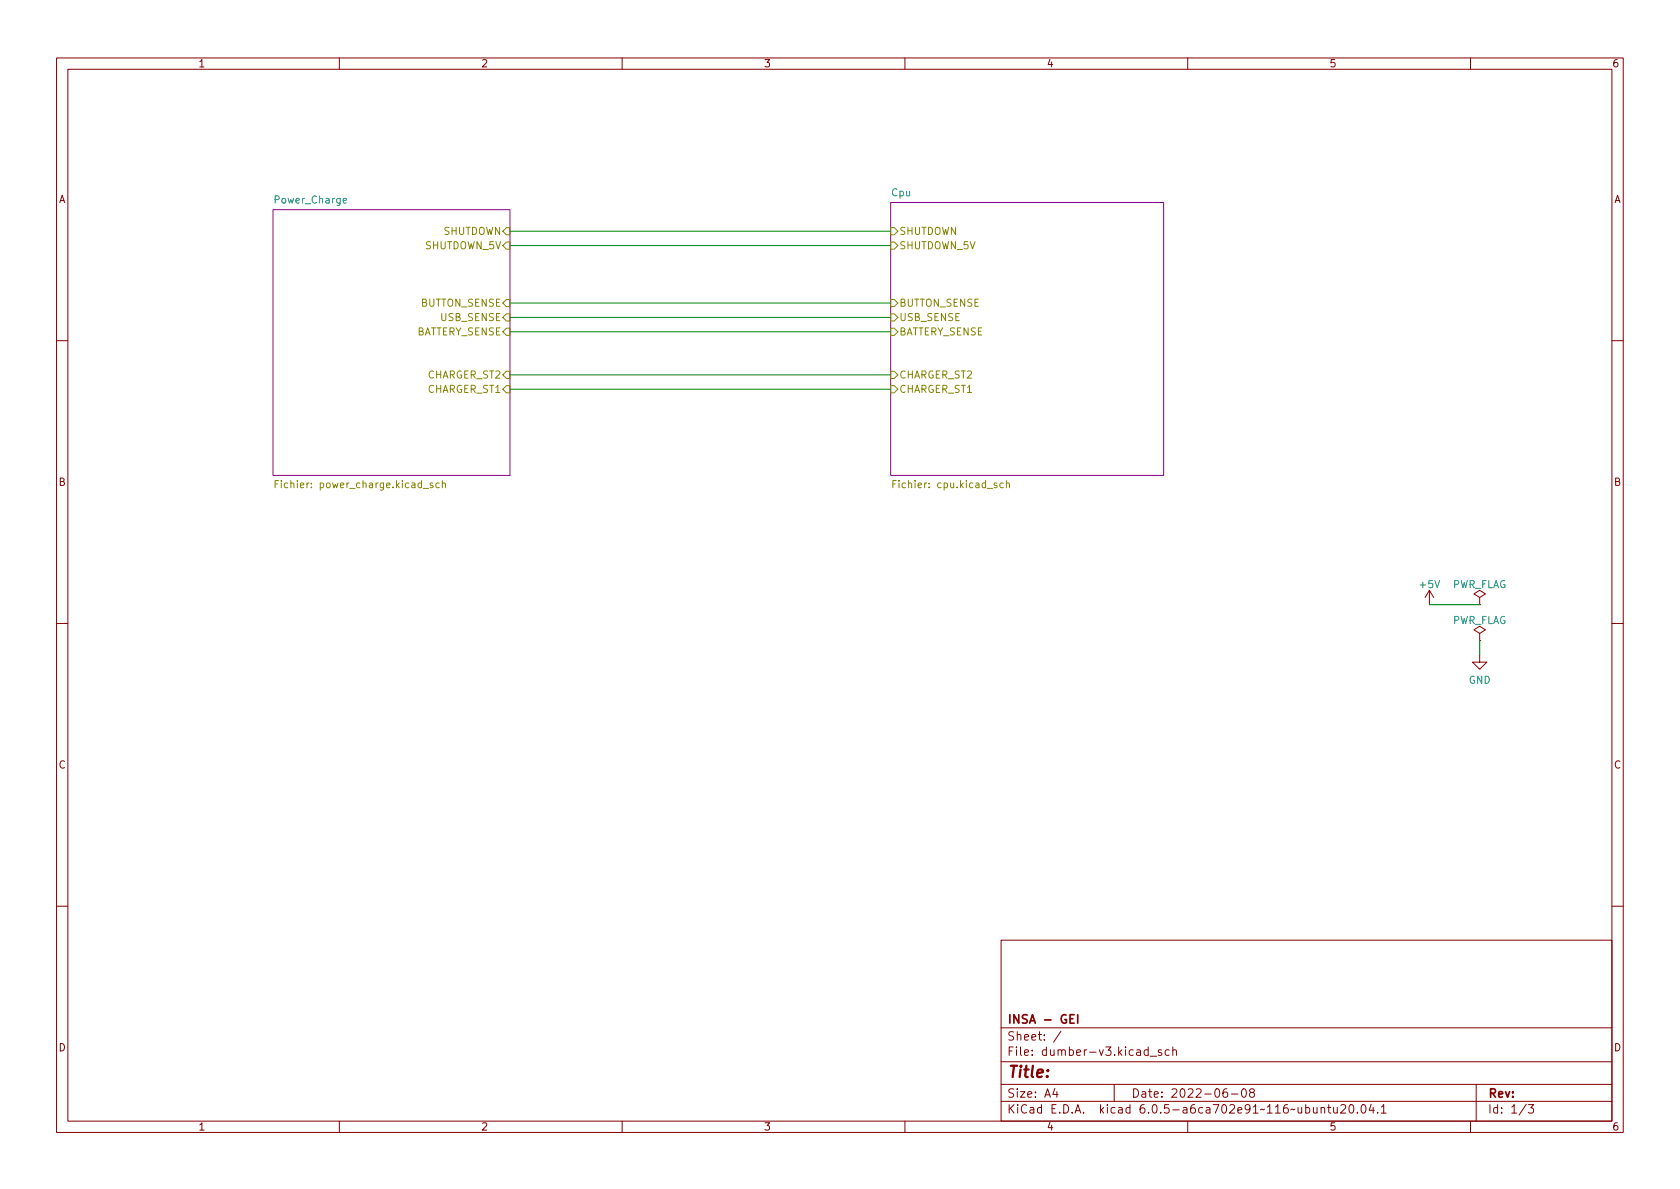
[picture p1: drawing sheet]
(kicad_sch (version 20211123) (generator eeschema)

 (paper "A4")

 (title_block
  (date "2022-06-08")
  (company "INSA - GEI"))

 (lib_symbols
  (symbol "power:+5V" (power) (pin_names (offset 0)) (in_bom yes) (on_board yes)
   (property "Reference" "#PWR" (id 0) (at 0 -3.81 0) (effects (font (size 1.27 1.27)) hide))
   (property "Value" "+5V" (id 1) (at 0 3.556 0) (effects (font (size 1.27 1.27))))
   (property "Footprint" "" (id 2) (at 0 0 0) (effects (font (size 1.27 1.27)) hide))
   (property "Datasheet" "" (id 3) (at 0 0 0) (effects (font (size 1.27 1.27)) hide))
   (symbol "+5V_0_1"
    (polyline (pts (xy -0.762 1.27) (xy 0 2.54)) (stroke (width 0) (type default) (color 0 0 0 0)) (fill (type none)))
    (polyline (pts (xy 0 0) (xy 0 2.54)) (stroke (width 0) (type default) (color 0 0 0 0)) (fill (type none)))
    (polyline (pts (xy 0 2.54) (xy 0.762 1.27)) (stroke (width 0) (type default) (color 0 0 0 0)) (fill (type none))))
   (symbol "+5V_1_1"
    (pin power_in line (at 0 0 90) (length 0) hide (name "+5V" (effects (font (size 1.27 1.27)))) (number "1" (effects (font (size 1.27 1.27)))))))
  (symbol "power:GND" (power) (pin_names (offset 0)) (in_bom yes) (on_board yes)
   (property "Reference" "#PWR" (id 0) (at 0 -6.35 0) (effects (font (size 1.27 1.27)) hide))
   (property "Value" "GND" (id 1) (at 0 -3.81 0) (effects (font (size 1.27 1.27))))
   (property "Footprint" "" (id 2) (at 0 0 0) (effects (font (size 1.27 1.27)) hide))
   (property "Datasheet" "" (id 3) (at 0 0 0) (effects (font (size 1.27 1.27)) hide))
   (symbol "GND_0_1"
    (polyline (pts (xy 0 0) (xy 0 -1.27) (xy 1.27 -1.27) (xy 0 -2.54) (xy -1.27 -1.27) (xy 0 -1.27)) (stroke (width 0) (type default) (color 0 0 0 0)) (fill (type none))))
   (symbol "GND_1_1"
    (pin power_in line (at 0 0 270) (length 0) hide (name "GND" (effects (font (size 1.27 1.27)))) (number "1" (effects (font (size 1.27 1.27)))))))
  (symbol "power:PWR_FLAG" (power) (pin_numbers hide) (pin_names (offset 0) hide) (in_bom yes) (on_board yes)
   (property "Reference" "#FLG" (id 0) (at 0 1.905 0) (effects (font (size 1.27 1.27)) hide))
   (property "Value" "PWR_FLAG" (id 1) (at 0 3.81 0) (effects (font (size 1.27 1.27))))
   (property "Footprint" "" (id 2) (at 0 0 0) (effects (font (size 1.27 1.27)) hide))
   (property "Datasheet" "~" (id 3) (at 0 0 0) (effects (font (size 1.27 1.27)) hide))
   (symbol "PWR_FLAG_0_0"
    (pin power_out line (at 0 0 90) (length 0) (name "pwr" (effects (font (size 1.27 1.27)))) (number "1" (effects (font (size 1.27 1.27))))))
   (symbol "PWR_FLAG_0_1"
    (polyline (pts (xy 0 0) (xy 0 1.27) (xy -1.016 1.905) (xy 0 2.54) (xy 1.016 1.905) (xy 0 1.27)) (stroke (width 0) (type default) (color 0 0 0 0)) (fill (type none))))))


 (wire (pts (xy 90.17 53.34) (xy 157.48 53.34)) (stroke (width 0) (type default) (color 0 0 0 0)))
 (wire (pts (xy 90.17 55.88) (xy 157.48 55.88)) (stroke (width 0) (type default) (color 0 0 0 0)))
 (wire (pts (xy 90.17 66.04) (xy 157.48 66.04)) (stroke (width 0) (type default) (color 0 0 0 0)))
 (wire (pts (xy 261.62 113.03) (xy 261.62 115.57)) (stroke (width 0) (type default) (color 0 0 0 0)))
 (wire (pts (xy 252.73 106.68) (xy 261.62 106.68)) (stroke (width 0) (type default) (color 0 0 0 0)))
 (wire (pts (xy 90.17 40.64) (xy 157.48 40.64)) (stroke (width 0) (type default) (color 0 0 0 0)))
 (wire (pts (xy 90.17 43.18) (xy 157.48 43.18)) (stroke (width 0) (type default) (color 0 0 0 0)))
 (wire (pts (xy 90.17 58.42) (xy 157.48 58.42)) (stroke (width 0) (type default) (color 0 0 0 0)))
 (wire (pts (xy 90.17 68.58) (xy 157.48 68.58)) (stroke (width 0) (type default) (color 0 0 0 0)))

 (symbol (lib_id "power:GND") (at 261.62 115.57 0) (unit 1) (in_bom yes) (on_board yes) (fields_autoplaced)
  (property "Reference" "#PWR04" (id 0) (at 261.62 121.92 0) (effects (font (size 1.27 1.27)) hide))
  (property "Value" "GND" (id 1) (at 261.62 120.0134 0))
  (property "Footprint" "" (id 2) (at 261.62 115.57 0) (effects (font (size 1.27 1.27)) hide))
  (property "Datasheet" "" (id 3) (at 261.62 115.57 0) (effects (font (size 1.27 1.27)) hide)) (pin "1"))

 (symbol (lib_id "power:+5V") (at 252.73 106.68 0) (unit 1) (in_bom yes) (on_board yes) (fields_autoplaced)
  (property "Reference" "#PWR03" (id 0) (at 252.73 110.49 0) (effects (font (size 1.27 1.27)) hide))
  (property "Value" "+5V" (id 1) (at 252.73 103.1042 0))
  (property "Footprint" "" (id 2) (at 252.73 106.68 0) (effects (font (size 1.27 1.27)) hide))
  (property "Datasheet" "" (id 3) (at 252.73 106.68 0) (effects (font (size 1.27 1.27)) hide)) (pin "1"))

 (symbol (lib_id "power:PWR_FLAG") (at 261.62 106.68 0) (unit 1) (in_bom yes) (on_board yes) (fields_autoplaced)
  (property "Reference" "#FLG03" (id 0) (at 261.62 104.775 0) (effects (font (size 1.27 1.27)) hide))
  (property "Value" "PWR_FLAG" (id 1) (at 261.62 103.1042 0))
  (property "Footprint" "" (id 2) (at 261.62 106.68 0) (effects (font (size 1.27 1.27)) hide))
  (property "Datasheet" "~" (id 3) (at 261.62 106.68 0) (effects (font (size 1.27 1.27)) hide)) (pin "1"))

 (symbol (lib_id "power:PWR_FLAG") (at 261.62 113.03 0) (unit 1) (in_bom yes) (on_board yes) (fields_autoplaced)
  (property "Reference" "#FLG04" (id 0) (at 261.62 111.125 0) (effects (font (size 1.27 1.27)) hide))
  (property "Value" "PWR_FLAG" (id 1) (at 261.62 109.4542 0))
  (property "Footprint" "" (id 2) (at 261.62 113.03 0) (effects (font (size 1.27 1.27)) hide))
  (property "Datasheet" "~" (id 3) (at 261.62 113.03 0) (effects (font (size 1.27 1.27)) hide)) (pin "1"))

 (sheet (at 157.48 35.56) (size 48.26 48.26) (fields_autoplaced) (stroke (width 0.1524) (type solid) (color 0 0 0 0)) (fill (color 0 0 0 0.0000))
  (property "Sheet name" "Cpu" (id 0) (at 157.48 34.8484 0) (effects (font (size 1.27 1.27)) (justify left bottom)))
  (property "Sheet file" "cpu.kicad_sch" (id 1) (at 157.48 84.4046 0) (effects (font (size 1.27 1.27)) (justify left top))) (pin "SHUTDOWN" input (at 157.48 40.64 180) (effects (font (size 1.27 1.27)) (justify left))) (pin "BUTTON_SENSE" input (at 157.48 53.34 180) (effects (font (size 1.27 1.27)) (justify left))) (pin "USB_SENSE" input (at 157.48 55.88 180) (effects (font (size 1.27 1.27)) (justify left))) (pin "CHARGER_ST2" input (at 157.48 66.04 180) (effects (font (size 1.27 1.27)) (justify left))) (pin "CHARGER_ST1" input (at 157.48 68.58 180) (effects (font (size 1.27 1.27)) (justify left))) (pin "SHUTDOWN_5V" input (at 157.48 43.18 180) (effects (font (size 1.27 1.27)) (justify left))) (pin "BATTERY_SENSE" input (at 157.48 58.42 180) (effects (font (size 1.27 1.27)) (justify left))))

 (sheet (at 48.26 36.83) (size 41.91 46.99) (fields_autoplaced) (stroke (width 0.1524) (type solid) (color 0 0 0 0)) (fill (color 0 0 0 0.0000))
  (property "Sheet name" "Power_Charge" (id 0) (at 48.26 36.1184 0) (effects (font (size 1.27 1.27)) (justify left bottom)))
  (property "Sheet file" "power_charge.kicad_sch" (id 1) (at 48.26 84.4046 0) (effects (font (size 1.27 1.27)) (justify left top))) (pin "BATTERY_SENSE" input (at 90.17 58.42 0) (effects (font (size 1.27 1.27)) (justify right))) (pin "USB_SENSE" input (at 90.17 55.88 0) (effects (font (size 1.27 1.27)) (justify right))) (pin "SHUTDOWN" input (at 90.17 40.64 0) (effects (font (size 1.27 1.27)) (justify right))) (pin "BUTTON_SENSE" input (at 90.17 53.34 0) (effects (font (size 1.27 1.27)) (justify right))) (pin "SHUTDOWN_5V" input (at 90.17 43.18 0) (effects (font (size 1.27 1.27)) (justify right))) (pin "CHARGER_ST2" input (at 90.17 66.04 0) (effects (font (size 1.27 1.27)) (justify right))) (pin "CHARGER_ST1" input (at 90.17 68.58 0) (effects (font (size 1.27 1.27)) (justify right))))

 (sheet_instances (path "" (page "1")) (path "" (page "2")) (path "" (page "3")))

 (symbol_instances (path "" (reference "#FLG03") (unit 1) (value "PWR_FLAG") (footprint "")) (path "" (reference "#FLG04") (unit 1) (value "PWR_FLAG") (footprint "")) (path "" (reference "#FLG0101") (unit 1) (value "PWR_FLAG") (footprint "")) (path "" (reference "#FLG0102") (unit 1) (value "PWR_FLAG") (footprint "")) (path "" (reference "#PWR02") (unit 1) (value "+2V5") (footprint "")) (path "" (reference "#PWR03") (unit 1) (value "+5V") (footprint "")) (path "" (reference "#PWR04") (unit 1) (value "GND") (footprint "")) (path "" (reference "#PWR05") (unit 1) (value "+BATT") (footprint "")) (path "" (reference "#PWR06") (unit 1) (value "GND") (footprint "")) (path "" (reference "#PWR07") (unit 1) (value "GND") (footprint "")) (path "" (reference "#PWR08") (unit 1) (value "VBUS") (footprint "")) (path "" (reference "#PWR09") (unit 1) (value "GND") (footprint "")) (path "" (reference "#PWR010") (unit 1) (value "+2V5") (footprint "")) (path "" (reference "#PWR011") (unit 1) (value "VBUS") (footprint "")) (path "" (reference "#PWR012") (unit 1) (value "+2V5") (footprint "")) (path "" (reference "#PWR013") (unit 1) (value "GND") (footprint "")) (path "" (reference "#PWR014") (unit 1) (value "VBUS") (footprint "")) (path "" (reference "#PWR015") (unit 1) (value "GND") (footprint "")) (path "" (reference "#PWR016") (unit 1) (value "GND") (footprint "")) (path "" (reference "#PWR017") (unit 1) (value "GND") (footprint "")) (path "" (reference "#PWR018") (unit 1) (value "+BATT") (footprint "")) (path "" (reference "#PWR019") (unit 1) (value "GND") (footprint "")) (path "" (reference "#PWR020") (unit 1) (value "GND") (footprint "")) (path "" (reference "#PWR021") (unit 1) (value "+2V5") (footprint "")) (path "" (reference "#PWR022") (unit 1) (value "+5V") (footprint "")) (path "" (reference "#PWR023") (unit 1) (value "GND") (footprint "")) (path "" (reference "#PWR024") (unit 1) (value "+5V") (footprint "")) (path "" (reference "#PWR025") (unit 1) (value "VBUS") (footprint "")) (path "" (reference "#PWR026") (unit 1) (value "GND") (footprint "")) (path "" (reference "#PWR027") (unit 1) (value "+BATT") (footprint "")) (path "" (reference "#PWR028") (unit 1) (value "GND") (footprint "")) (path "" (reference "#PWR029") (unit 1) (value "+2V5") (footprint "")) (path "" (reference "#PWR030") (unit 1) (value "GND") (footprint "")) (path "" (reference "#PWR031") (unit 1) (value "+2V5") (footprint "")) (path "" (reference "#PWR032") (unit 1) (value "GND") (footprint "")) (path "" (reference "#PWR033") (unit 1) (value "GND") (footprint "")) (path "" (reference "#PWR034") (unit 1) (value "+2V5") (footprint "")) (path "" (reference "#PWR0101") (unit 1) (value "GND") (footprint "")) (path "" (reference "#PWR0102") (unit 1) (value "GND") (footprint "")) (path "" (reference "#PWR0103") (unit 1) (value "+2V5") (footprint "")) (path "" (reference "#PWR0104") (unit 1) (value "GND") (footprint "")) (path "" (reference "#PWR0105") (unit 1) (value "GND") (footprint "")) (path "" (reference "#PWR0106") (unit 1) (value "GND") (footprint "")) (path "" (reference "#PWR0107") (unit 1) (value "GND") (footprint "")) (path "" (reference "#PWR0108") (unit 1) (value "+2V5") (footprint "")) (path "" (reference "#PWR0109") (unit 1) (value "+2V5") (footprint "")) (path "" (reference "BT1") (unit 1) (value "Li-ION") (footprint "Battery:BatteryHolder_Keystone_2460_1xAA")) (path "" (reference "C1") (unit 1) (value "10nF") (footprint "Capacitor_SMD:C_0805_2012Metric")) (path "" (reference "C2") (unit 1) (value "68nF") (footprint "Capacitor_SMD:C_0805_2012Metric")) (path "" (reference "C3") (unit 1) (value "1µF") (footprint "Capacitor_SMD:C_0805_2012Metric")) (path "" (reference "C4") (unit 1) (value "10nF") (footprint "Capacitor_SMD:C_0805_2012Metric")) (path "" (reference "C5") (unit 1) (value "100nF") (footprint "Capacitor_SMD:C_0805_2012Metric")) (path "" (reference "C6") (unit 1) (value "1µF") (footprint "Capacitor_SMD:C_0805_2012Metric")) (path "" (reference "C7") (unit 1) (value "1µF") (footprint "Capacitor_SMD:C_0805_2012Metric")) (path "" (reference "C8") (unit 1) (value "22µF") (footprint "Capacitor_SMD:C_0805_2012Metric")) (path "" (reference "C9") (unit 1) (value "100pF") (footprint "Capacitor_SMD:C_0805_2012Metric")) (path "" (reference "C10") (unit 1) (value "22µF") (footprint "Capacitor_SMD:C_0805_2012Metric")) (path "" (reference "C11") (unit 1) (value "1µF") (footprint "Capacitor_SMD:C_0805_2012Metric")) (path "" (reference "C12") (unit 1) (value "1µF") (footprint "Capacitor_SMD:C_0805_2012Metric")) (path "" (reference "C13") (unit 1) (value "1µF") (footprint "Capacitor_SMD:C_0805_2012Metric")) (path "" (reference "C14") (unit 1) (value "470nF") (footprint "Capacitor_SMD:C_0805_2012Metric")) (path "" (reference "C15") (unit 1) (value "470nF") (footprint "Capacitor_SMD:C_0805_2012Metric")) (path "" (reference "C16") (unit 1) (value "100nF") (footprint "Capacitor_SMD:C_0805_2012Metric")) (path "" (reference "C17") (unit 1) (value "100nF") (footprint "Capacitor_SMD:C_0805_2012Metric")) (path "" (reference "C18") (unit 1) (value "100nF") (footprint "Capacitor_SMD:C_0805_2012Metric")) (path "" (reference "C19") (unit 1) (value "100nF") (footprint "Capacitor_SMD:C_0805_2012Metric")) (path "" (reference "C20") (unit 1) (value "100nF") (footprint "Capacitor_SMD:C_0805_2012Metric")) (path "" (reference "D1") (unit 1) (value "PMEG2020CPA") (footprint "INSA:Nexperia_SOT-1061")) (path "" (reference "D2") (unit 1) (value "FM5818-W") (footprint "Diode_SMD:D_SMA")) (path "" (reference "D3") (unit 1) (value "LED") (footprint "Diode_SMD:D_0805_2012Metric")) (path "" (reference "D4") (unit 1) (value "LED") (footprint "Diode_SMD:D_0805_2012Metric")) (path "" (reference "D5") (unit 1) (value "LED") (footprint "Diode_SMD:D_0805_2012Metric")) (path "" (reference "J1") (unit 1) (value "Conn_02x03_Odd_Even") (footprint "Connector_IDC:IDC-Header_2x03_P2.54mm_Vertical")) (path "" (reference "J2") (unit 1) (value "Conn_02x03_Odd_Even") (footprint "Connector_IDC:IDC-Header_2x03_P2.54mm_Vertical")) (path "" (reference "J3") (unit 1) (value "Conn_02x05_Odd_Even") (footprint "Connector_PinHeader_1.27mm:PinHeader_2x05_P1.27mm_Vertical_SMD")) (path "" (reference "JP1") (unit 1) (value "Jumper_3_Bridged12") (footprint "Jumper:SolderJumper-3_P1.3mm_Open_RoundedPad1.0x1.5mm_NumberLabels")) (path "" (reference "L2") (unit 1) (value "22µH") (footprint "Inductor_SMD:L_Taiyo-Yuden_MD-4040")) (path "" (reference "M1") (unit 1) (value "Motor") (footprint "INSA:Motor Pololu HPCB with encoder")) (path "" (reference "M2") (unit 1) (value "Motor") (footprint "INSA:Motor Pololu HPCB with encoder")) (path "" (reference "P1") (unit 1) (value "USB_C_Plug_GCT_USB4125") (footprint "INSA:USB_C_Receptacle_GCT_USB4125")) (path "" (reference "Q1") (unit 1) (value "PMN52XP") (footprint "Package_SO:TSOP-6_1.65x3.05mm_P0.95mm")) (path "" (reference "Q2") (unit 1) (value "PMN52XP") (footprint "Package_SO:TSOP-6_1.65x3.05mm_P0.95mm")) (path "" (reference "R1") (unit 1) (value "100K") (footprint "Resistor_SMD:R_0805_2012Metric")) (path "" (reference "R2") (unit 1) (value "10R") (footprint "Resistor_SMD:R_0805_2012Metric")) (path "" (reference "R3") (unit 1) (value "1K") (footprint "Resistor_SMD:R_0805_2012Metric")) (path "" (reference "R4") (unit 1) (value "10K") (footprint "Resistor_SMD:R_0805_2012Metric")) (path "" (reference "R5") (unit 1) (value "1K") (footprint "Resistor_SMD:R_0805_2012Metric")) (path "" (reference "R6") (unit 1) (value "10K") (footprint "Resistor_SMD:R_0805_2012Metric")) (path "" (reference "R7") (unit 1) (value "1K") (footprint "Resistor_SMD:R_0805_2012Metric")) (path "" (reference "R8") (unit 1) (value "5K") (footprint "Resistor_SMD:R_0805_2012Metric")) (path "" (reference "R9") (unit 1) (value "470R") (footprint "Resistor_SMD:R_0805_2012Metric")) (path "" (reference "R10") (unit 1) (value "3.72K") (footprint "Resistor_SMD:R_0805_2012Metric")) (path "" (reference "R11") (unit 1) (value "1.28K") (footprint "Resistor_SMD:R_0805_2012Metric")) (path "" (reference "R12") (unit 1) (value "25.5K") (footprint "Resistor_SMD:R_0805_2012Metric")) (path "" (reference "R13") (unit 1) (value "2.2K") (footprint "Resistor_SMD:R_0805_2012Metric")) (path "" (reference "R14") (unit 1) (value "25.5K") (footprint "Resistor_SMD:R_0805_2012Metric")) (path "" (reference "R15") (unit 1) (value "1M") (footprint "Resistor_SMD:R_0805_2012Metric")) (path "" (reference "R16") (unit 1) (value "1.5K") (footprint "Resistor_SMD:R_0805_2012Metric")) (path "" (reference "R17") (unit 1) (value "150K") (footprint "Resistor_SMD:R_0805_2012Metric")) (path "" (reference "R18") (unit 1) (value "100K") (footprint "Resistor_SMD:R_0805_2012Metric")) (path "" (reference "R19") (unit 1) (value "150K") (footprint "Resistor_SMD:R_0805_2012Metric")) (path "" (reference "R20") (unit 1) (value "100K") (footprint "Resistor_SMD:R_0805_2012Metric")) (path "" (reference "R21") (unit 1) (value "7,5K") (footprint "Resistor_SMD:R_0805_2012Metric")) (path "" (reference "R22") (unit 1) (value "1.5K") (footprint "Resistor_SMD:R_0805_2012Metric")) (path "" (reference "R23") (unit 1) (value "1.5K") (footprint "Resistor_SMD:R_0805_2012Metric")) (path "" (reference "R24") (unit 1) (value "100K") (footprint "Resistor_SMD:R_0805_2012Metric")) (path "" (reference "R25") (unit 1) (value "10R") (footprint "Resistor_SMD:R_0805_2012Metric")) (path "" (reference "R26") (unit 1) (value "10K") (footprint "Resistor_SMD:R_0805_2012Metric")) (path "" (reference "R27") (unit 1) (value "100K") (footprint "Resistor_SMD:R_0805_2012Metric")) (path "" (reference "R28") (unit 1) (value "100K") (footprint "Resistor_SMD:R_0805_2012Metric")) (path "" (reference "R29") (unit 1) (value "100K") (footprint "Resistor_SMD:R_0805_2012Metric")) (path "" (reference "SW1") (unit 1) (value "SW_Push") (footprint "Button_Switch_SMD:Panasonic_EVQPUJ_EVQPUA")) (path "" (reference "U1") (unit 1) (value "XBEE-3") (footprint "INSA:XBEE-3-TH")) (path "" (reference "U2") (unit 1) (value "STM32L010C6Tx") (footprint "Package_QFP:LQFP-48_7x7mm_P0.5mm")) (path "" (reference "U3") (unit 1) (value "LTC2954") (footprint "Package_TO_SOT_SMD:SOT-23-8")) (path "" (reference "U4") (unit 1) (value "L6924U") (footprint "INSA:L6924UTR")) (path "" (reference "U5") (unit 1) (value "NCV5171") (footprint "Package_SO:SO-8_3.9x4.9mm_P1.27mm")) (path "" (reference "U6") (unit 1) (value "TC1186") (footprint "Package_TO_SOT_SMD:SOT-23-5")) (path "" (reference "U7") (unit 1) (value "A3909") (footprint "Package_SO:SSOP-10_3.9x4.9mm_P1.00mm"))))
